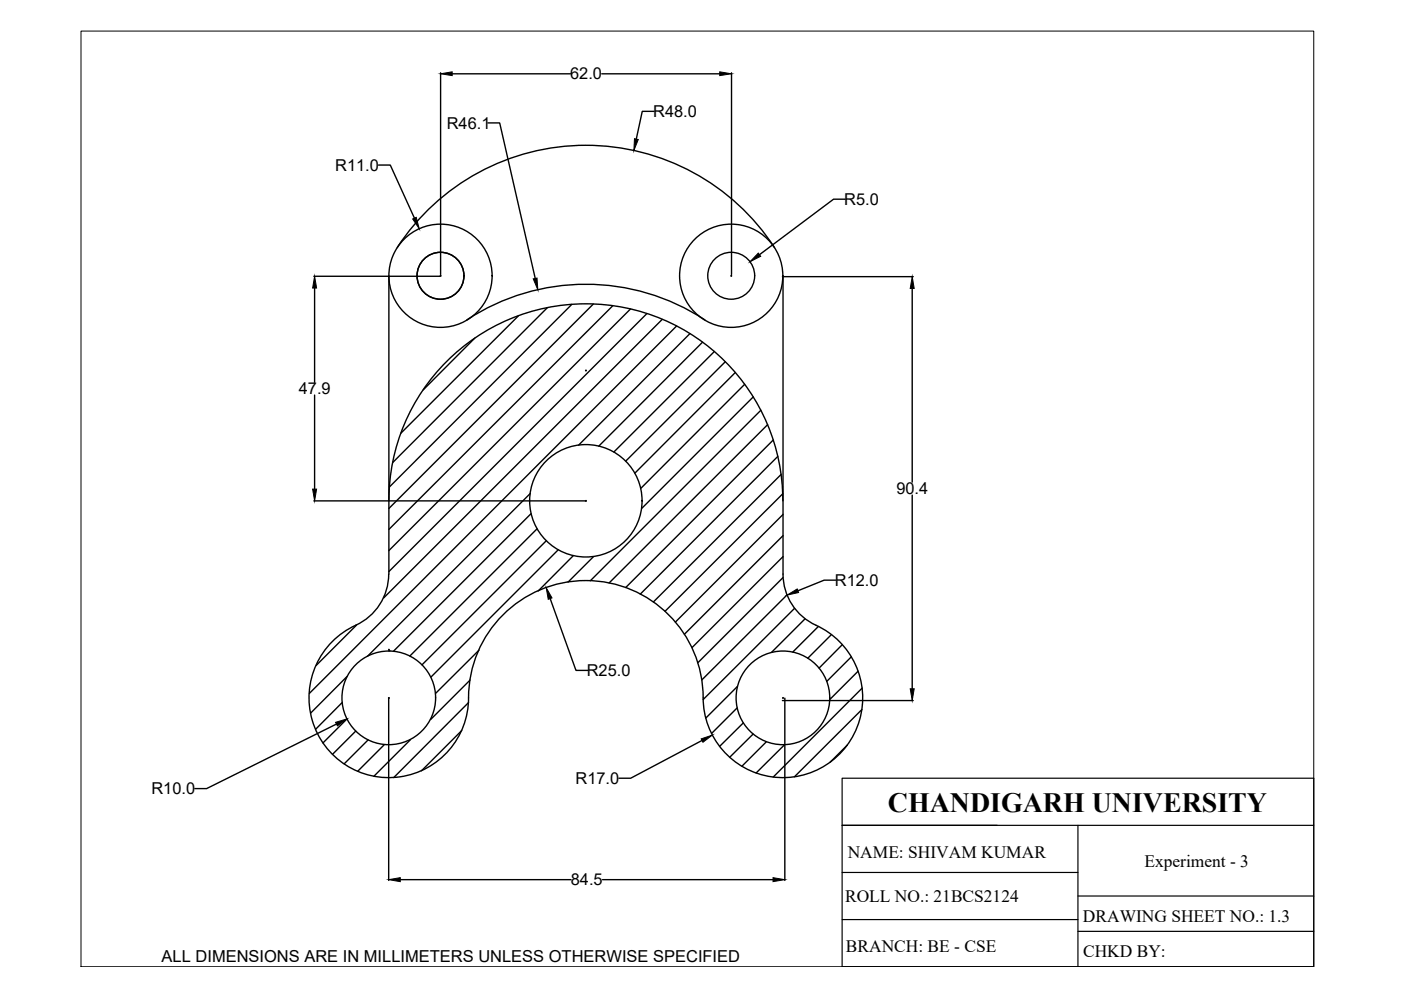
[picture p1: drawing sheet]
<svg xmlns="http://www.w3.org/2000/svg" width="297mm" height="210mm" viewBox="0 0 297 210" stroke-linecap="round" stroke-linejoin="round" font-family="sans-serif">
<!-- layer: thick continuous -->
<g fill="none" stroke="#000" stroke-width=".3">
<path d="M93.4 15.4v42.8M95.9 15.6h25M127.6 15.6h25M155.1 15.4v42.8M80.2 35h2.5l5.2 11.3M103.4 26.1h2.5l7.6 32.9M138.7 23.6h-2.5l-1.3 5.9M66.5 58.6h26.8M82.5 58.5v63.2M84.2 52.5a47.7 47.7 0 0 1 80 0M93.3 58.5h.2M93.4 58.4v.2"/>
<path d="M155 58.5h.1M155.1 58.4v.2M165.9 58.7h27.7M166 58.5v63.2M179.2 42.2h-2.5l-15.7 11.8M66.7 61.1v20M99 67.8a45.9 45.9 0 0 1 50.5 0M100.7 71.7l-11 11M109.9 67l-24.9 24.8M116.1 65.2l-32.8 32.9M121.2 64.5l-38.6 38.7M124.1 78.6h.2"/>
<path d="M124.2 78.5v.1M125.8 64.5l-43.3 43.3M129.9 64.8l-47.4 47.5M133.7 65.5l-51.2 51.2M137.1 66.5l-54.6 54.7M140.4 67.7l-59 59.1M143.5 69.1l-77.9 77.9M146.3 70.7l-23.6 23.7M149 72.5l-22.1 22.1M151.5 74.5l-21.3 21.3M153.8 76.7l-21.1 21.1M155.9 79l-21.3 21.3"/>
<path d="M193.4 61.2v41M66.7 83.8v19.9M157.9 81.5l-22 22M159.7 84.1l-23.6 23.7M161.3 87l-36.1 36.1M162.8 90l-33.7 33.6M163.9 93.3l-31.2 31.3M164.9 96.8l-29.2 29.2M66.5 106.2h57.8M82.5 106.2a41.8 41.8 0 0 1 41.7-41.8 41.8 41.8 0 0 1 41.8 41.8M112.4 104.6l-34.5 34.5M112.6 108.9l-29.2 29.2"/>
<path d="M113.9 112.1l-27 27M115.8 114.7l-26.3 26.3M118.3 116.6l-26.9 26.9M121.5 117.8l-7.4 7.5M124.2 106.1v.2M125.8 118.1l-5.4 5.3M165.6 100.6l-27.1 27M166 104.7l-25 24.9M166 109.1l-22.8 22.8M166 113.6l-20.9 20.9M166 118l-19.3 19.3M193.4 105v41"/>
<path d="M75.6 132.5l-8.6 8.6M82.4 121.7a11.9 11.9 0 0 1-7 10.9 16.9 16.9 0 0 0-2.1 29.6 16.9 16.9 0 0 0 26-14.2 24.9 24.9 0 0 1 24.9-24.9 24.9 24.9 0 0 1 24.9 24.9 16.9 16.9 0 0 0 26.6 13.8 16.9 16.9 0 0 0-3.7-29.8 11.9 11.9 0 0 1-6-10.3M82.4 137.7l.3 .3M82.5 137.7v.3M101.5 137.9l-9.1 9.1M116.7 126.9l5.4 15.2h2.5M166 122.5l-18.1 18M166.9 126.1l-18.1 18.1M168.5 129l-19.4 19.3M170.7 131.2l-7.1 7.1M173.5 132.8l-5.4 5.4M176.3 134.6l-5 5"/>
<path d="M177.2 123h-2.5l-5.5 2.3M178.6 136.7l-4.9 4.9M180.5 139.3l-5.2 5.2M71.3 153.5l-27.5 13.7h-2.5M72.5 149l-5.6 5.6M73.6 152.4l-5.1 5.1M73.6 143.4l-7.7 7.8M75.4 155l-4.9 4.9M78 156.9l-5 5.1M81.5 157.9l-5.7 5.6M82.4 148h.1M82.4 148v38.7"/>
<path d="M82.5 147.9v.2M87 156.8l-7.7 7.8M97.9 154.9l-8.5 8.5M99.3 149l-15.8 15.9M99.7 144.2l-8.4 8.4M148.8 157l-15.1 8h-2.5M156.3 150.1l-5.4 5.4M156.4 145.5l-6.8 6.8M157.6 153.3l-5 5M159.7 155.6l-5 5M162.5 157.3l-5.2 5.2M165.9 148.5h27.7"/>
<path d="M165.9 148h.2M166 147.9v.2M166.3 157.9l-6 6M166.4 148v38.7M179.6 158l-3.6 3.6M181.9 142.3l-5.9 6M182.7 150.4l-14.3 14.3M182.8 145.9l-18.9 18.8M84.9 186.5h36.2M127.7 186.5h36.2"/>
<circle cx="93.4" cy="58.5" r="10.9"/>
<circle cx="93.4" cy="58.5" r="5"/>
<circle cx="155" cy="58.5" r="10.9"/>
<circle cx="155" cy="58.5" r="5"/>
<circle cx="124.2" cy="106.2" r="11.9"/>
<circle cx="82.4" cy="148" r="9.9"/>
<circle cx="166" cy="148" r="9.9"/>
</g>
<g fill="#000" stroke="#000" stroke-width=".21">
<path d="M93.4 15.6l2.5-.4v.8zM152.6 15.2l2.5 .4-2.5 .4zM134.5 29.4l.8 .2-.9 2.3zM87.5 46.4l.8-.3 .6 2.4zM113.1 59.1l.8-.1 .1 2.5zM160.8 53.7l.5 .6-2.3 1.2zM66.7 58.6l.4 2.5h-.8zM193.4 58.7l.4 2.5h-.8zM66.3 103.7h.8l-.4 2.5zM115.8 124.6l1.2 2.2-.8 .3zM166.9 126.2l2.1-1.3 .3 .7zM71.1 153.1l2.5-.7-2.1 1.5z"/>
<path d="M148.7 156.7l2.3-.8-2 1.5zM193 146h.8l-.4 2.5zM82.4 186.5l2.5-.4v.8zM163.9 186.1l2.5 .4-2.5 .4z"/>
</g>
<path d="M17.2 6.6h261.3v198.4h-261.3z" fill="none" stroke="#000" stroke-width=".21"/>
<!-- layer: 0 -->
<path d="M178.5 165h100v40h-100zM178.5 175h100M228.5 175v30M178.5 195h50M178.5 185h50M228.5 190h50M228.5 197.5h50" fill="none" stroke="#000" stroke-width=".25"/>
<text font-size="5.9" x="188.2" y="172.2">CHANDIGARH UNIVERSITY</text>
<g font-size="3.7">
<text x="179.7" y="182">NAME: SHIVAM KUMAR</text>
<text x="242.6" y="183.8">Experiment - 3</text>
<text x="179.2" y="191.2">ROLL NO.: 21BCS2124</text>
<text x="229.6" y="195.4">DRAWING SHEET NO.: 1.3</text>
<text x="179.4" y="201.8">BRANCH: BE - CSE</text>
<text x="229.6" y="202.8">CHKD BY:</text>
</g>
<g font-size="3.5">
<text x="120.9" y="16.8">62.0</text>
<text x="94.7" y="27.3">R46.1</text>
<text x="138.5" y="24.8">R48.0</text>
<text x="71.1" y="36.2">R11.0</text>
<text x="179" y="43.5">R5.0</text>
<text x="63.4" y="83.6">47.9</text>
<text x="190.1" y="104.8">90.4</text>
<text x="177" y="124.2">R12.0</text>
<text x="124.4" y="143.3">R25.0</text>
<text x="122" y="166.2">R17.0</text>
<text x="32.1" y="168.4">R10.0</text>
<text x="121" y="187.7">84.5</text>
<text x="34.3" y="203.9">ALL DIMENSIONS ARE IN MILLIMETERS UNLESS OTHERWISE SPECIFIED</text>
</g>
</svg>
